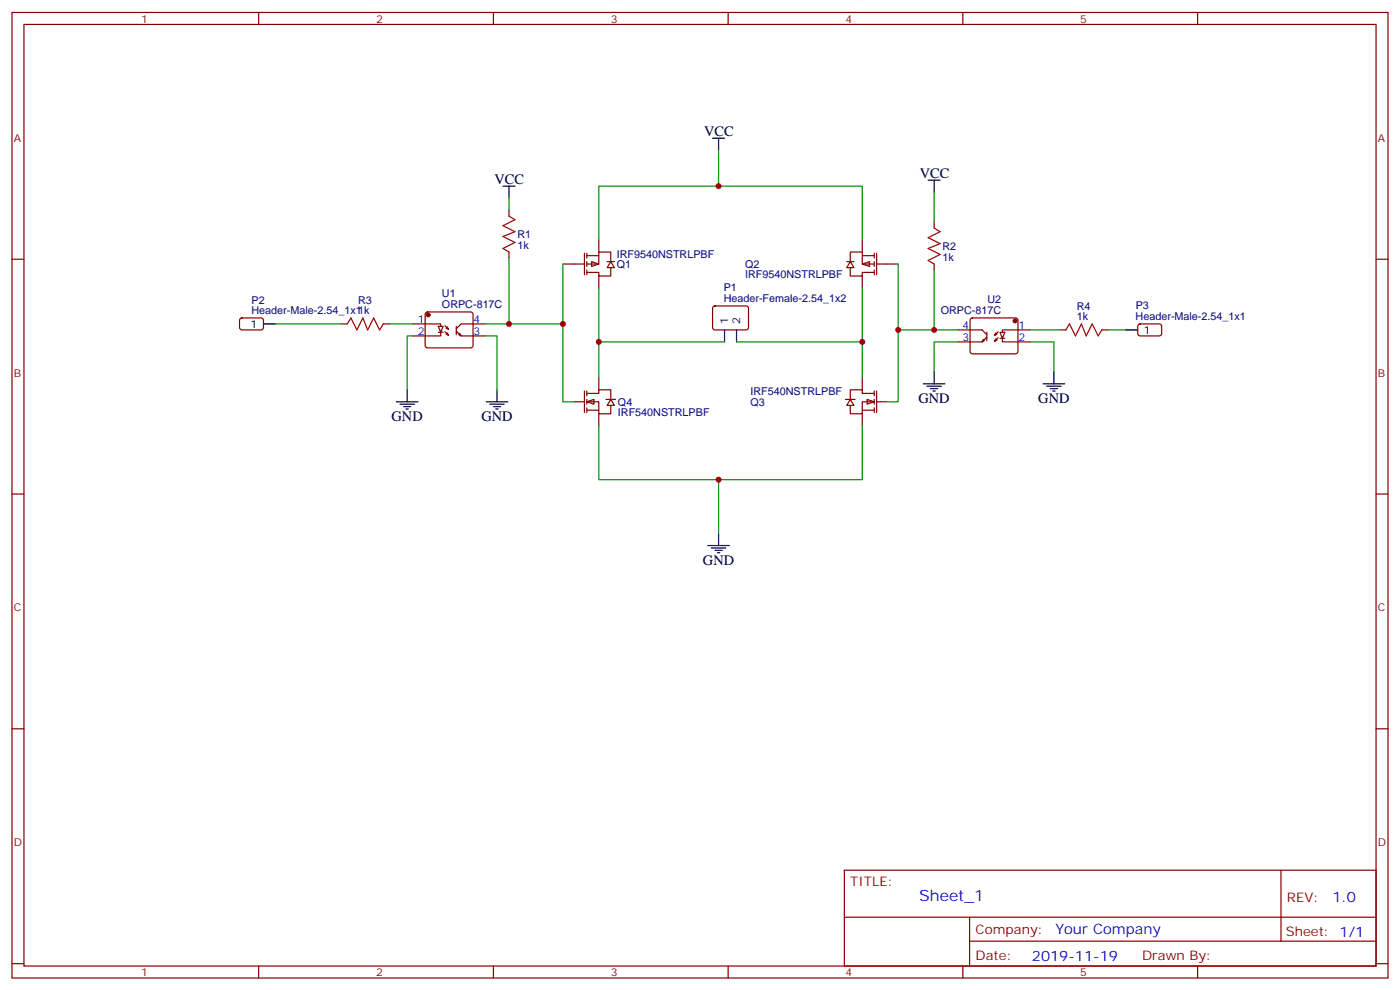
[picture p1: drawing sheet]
<svg xmlns="http://www.w3.org/2000/svg" width="412mm" height="292mm" viewBox="0 0 412 292" stroke-linecap="round" stroke-linejoin="round" font-family="sans-serif">
<g fill="none" stroke="#870000" stroke-width=".35">
<path d="M3.5 3.7h405.4v284.3h-405.4zM7.1 7.2h398.2v277.3h-398.2zM76.2 3.7v3.5M145.3 3.7v3.5M214.5 3.7v3.5M283.6 3.7v3.5M352.8 3.7v3.5M3.5 76.3h3.6M405.3 76.3h3.6M3.5 145.5h3.6M405.3 145.5h3.6M3.5 214.6h3.6"/>
<path d="M405.3 214.6h3.6M248.7 256.3h156.6v28.2h-156.6zM377.3 256.3v20.9M248.7 270.1h156.5M285.6 277.2h119.6M285.6 270.1v14.1M3.5 283.8h3.6M76.2 284.5v3.5M145.3 284.5v3.5M214.5 284.5v3.5M283.6 284.5v3.5M352.8 284.5v3.5"/>
<path d="M405.3 283.8h3.6"/>
</g>
<g fill="#fff" stroke="#870000" stroke-width=".35">
<path d="M174.3 77l2.1 .8-2.1 .7z"/>
<path d="M179.9 77l1.1 1.8h-2.1z"/>
</g>
<path d="M165.8 77.8h6.4M172.2 74.6v6.3M172.9 75.3h3.5M172.9 74.6v1.4M172.9 77v1.5M172.9 79.5v1.4M176.4 74.2h3.5v2.8M176.4 74.2v3.6h-3.5M176.4 70.7v3.5M178.9 77h2.1M179.9 78.8v2.5h-3.5v-1.1h-3.5M176.4 81.3v3.5" fill="none" stroke="#870000" stroke-width=".35"/>
<g fill="#fff" stroke="#870000" stroke-width=".35">
<path d="M254 77.8l2.1-.8v1.5z"/>
<path d="M250.5 77l1 1.8h-2.1z"/>
</g>
<path d="M249.4 77h2.1M250.5 78.8v2.5h3.5v-1.1h3.5M254 74.2h-3.5v2.8M254 74.2v3.6h3.5M254 75.3h3.5M254 70.7v3.5M257.5 74.6v1.4M257.5 77v1.5M257.5 79.5v1.4M258.2 74.6v6.3M258.2 77.8h6.4M254 81.3v3.5" fill="none" stroke="#870000" stroke-width=".35"/>
<path d="M255.4 117.6l2.1 .7-2.1 .7z" fill="#fff" stroke="#870000" stroke-width=".35"/>
<path d="M249.1 117.6h2.8M250.5 117.6l1 1.8h-2.1zM254 111.3v3.5M257.5 115.9h-3.5v-1.1h-3.5v2.8M257.5 118.3h-3.5v3.5h-3.5v-2.4M257.5 115.1v1.5M257.5 117.6v1.4M258.2 115.1v6.4M258.2 118.3h2.9M254 120.8h3.5M254 121.8v3.6M257.5 120.1v1.4" fill="none" stroke="#870000" stroke-width=".35"/>
<path d="M172.9 118.3l2.1-.7v1.4z" fill="#fff" stroke="#870000" stroke-width=".35"/>
<g fill="none" stroke="#870000" stroke-width=".35">
<path d="M149.9 61.9v1.7M149.9 74.2v1.8M275.2 65.4v1.8M275.2 77.8v1.7M70.8 93.8l.5-.2 5.9 .1 .4 .6-.1 2.4-.6 .5-5.9-.1-.4-.7v-2.1zM100.5 95.4h1.8M112.9 95.4h1.8M121.7 95.4h8.1v.7M125.5 92.1l.4-.2h12.7l.5 .2 .2 .5v9.4l-.7 .4h-12.9l-.5-.7v-9.1zM129.1 96.1h1.4l-.7 1.8zM129.1 97.9h1.4M129.8 97.9v1h-8.1"/>
<path d="M131.1 95.9l1 1.1-.3-.7M131.1 97.7l1 1-.3-.7M131.4 96.6l.7 .4M131.4 98.4l.7 .3M134.4 97.5l1.4 1.4-.3-.7M134.4 96.1v2.5M135.1 98.6l.7 .3h7.1M142.9 95.4h-7.1l-1.4 1.4M210.1 90.3l.5-.2 9.5 .1 .4 .6-.1 5.9-.6 .5-9.5-.1-.4-.7v-5.6zM282.2 97.2h7.1l1.4 1.4M286 93.8l.5-.2h12.7l.5 .2 .2 .5-.1 9.5-.6 .4-13-.1-.4-.6v-9.2zM290.7 99.3l-1.4 1.4 .3-.7"/>
<path d="M290.7 97.9v2.4M293.7 98.4l-.7 .3M294 97.7l-1 1 .3-.7M294 99.4l-1 1.1 .3-.7M294.6 97.9h1.4l-.7 1.7zM294.6 99.6h1.4M295.3 99.6v1.1h8.1M303.4 97.2h-8.1v.7M312.2 97.2h1.8M324.6 97.2h1.7M335.4 95.6l.4-.2h6l.4 .7-.1 2.4-.6 .4h-5.9l-.5-.7v-2.1zM169.3 118.3h2.9"/>
<path d="M172.2 115.1v6.4M172.9 115.9h3.5v-1.1h3.5v2.8M172.9 118.3h3.5v3.5h3.5v-2.4M172.9 115.1v1.5M172.9 117.6v1.4M176.4 111.3v3.5M178.5 117.6h2.8M179.9 117.6l1.1 1.8h-2.1zM290 100.3l-.7 .4h-7.1M293.7 100.2l-.7 .3M172.9 120.8h3.5M172.9 120.1v1.4"/>
<path d="M176.4 121.8v3.6"/>
</g>
<g fill="none" stroke="#000" stroke-width=".35">
<path d="M148.2 54.8h3.5M149.9 54.8v3.5M209.9 40.7h3.5M211.7 40.7v3.5M273.4 53.1h3.5M275.2 53.1v3.5M77.6 95.4h3.5M213.4 97.2v3.5M217 97.2v3.5M331.6 97.2h3.5M116.8 118.3h6.3M117.8 119h4.3"/>
<path d="M118.9 119.7h2.1M119.9 114.8v3.5M143.2 118.3h6.4M144.3 119h4.2M145.3 119.7h2.2M146.4 114.8v3.5M272 113h6.3M273 113.7h4.3M274.1 114.4h2.1M274.8 115.1h.7M275.2 109.5v3.5M307.3 113h6.3"/>
<path d="M308.3 113.7h4.3M309.4 114.4h2.1M310.1 115.1h.7M310.4 109.5v3.5M119.6 120.4h.7M146 120.4h.8M211.7 157.1v3.6M208.5 160.7h6.3M209.5 161.4h4.3M210.6 162.1h2.1M211.3 162.8h.7"/>
</g>
<g fill="none" stroke="#008700" stroke-width=".35">
<path d="M149.9 58.3v3.6M211.7 44.2v10.6h-35.3v15.9M211.7 54.8h42.3v15.9M275.2 56.6v8.8M149.9 76v19.4M165.8 77.8v40.5h3.5M264.6 77.8v40.5h-3.5M275.2 79.5v17.7M81.1 95.4h19.4M114.7 95.4h7M121.7 98.9h-1.8v15.9M142.9 98.9h3.5v15.9"/>
<path d="M142.9 95.4h22.9M176.4 84.8v26.5M254 84.8v26.5M264.6 97.2h17.6M303.4 97.2h8.8M326.3 97.2h5.3M176.4 100.7h37M217 100.7h37M282.2 100.7h-7v8.8M303.4 100.7h7v8.8M176.4 125.4v15.9h77.6v-15.9M211.7 141.3v15.8"/>
</g>
<g fill="#870000" stroke="#870000" stroke-width=".35">
<circle cx="126.1" cy="92.7" r=".53"/>
<circle cx="299" cy="94.5" r=".53"/>
</g>
<path d="M149.9 63.6l1.8 1.1-3.5 1.8 3.5 1.7-3.5 1.4 3.5 1.8-3.5 1.8 1.7 1M275.2 67.2l1.7 1-3.5 1.8 3.5 1.8-3.5 1.4 3.5 1.7-3.5 1.8 1.8 1.1M102.3 95.4l1.1-1.8 1.7 3.6 1.8-3.6 1.4 3.6 1.8-3.6 1.7 3.6 1.1-1.8M314 97.2l1-1.8 1.8 3.5 1.8-3.5 1.4 3.5 1.7-3.5 1.8 3.5 1.1-1.7" fill="none" stroke="#a10000" stroke-width=".35"/>
<g fill="#c00">
<circle cx="149.9" cy="95.4" r=".88"/>
<circle cx="165.8" cy="95.4" r=".88"/>
<circle cx="176.4" cy="100.7" r=".88"/>
<circle cx="211.7" cy="54.8" r=".88"/>
<circle cx="211.7" cy="141.3" r=".88"/>
<circle cx="254" cy="100.7" r=".88"/>
<circle cx="264.6" cy="97.2" r=".88"/>
<circle cx="275.2" cy="97.2" r=".88"/>
</g>
<text font-size="4.6" fill="#00f" x="270.8" y="265.3">Sheet_1</text>
<g font-size="4.2">
<text x="207.4" y="40">VCC</text>
<text x="270.9" y="52.4">VCC</text>
<text x="145.7" y="54.1">VCC</text>
<text x="270.6" y="118.7">GND</text>
<text x="305.9" y="118.7">GND</text>
<text x="115.4" y="124">GND</text>
<text x="141.8" y="124">GND</text>
<text x="207.1" y="166.3">GND</text>
</g>
<g font-size="4.2" fill="#00f">
<text x="392.5" y="265.5">1.0</text>
<text x="310.9" y="275.1">Your Company</text>
<text x="304" y="282.9">2019-11-19</text>
</g>
<g font-size="3.9" fill="#800">
<text x="250.5" y="260.8">TITLE:</text>
<text x="379.1" y="265.5">REV:</text>
<text x="287.4" y="275">Company:</text>
<text x="378.7" y="275.7">Sheet: 1/1</text>
<text x="287.4" y="282.7">Date:</text>
<text x="336.4" y="282.8">Drawn By:</text>
</g>
<g font-size="3.2" fill="#800">
<text x="41.6" y="6.7">1</text>
<text x="110.8" y="6.7">2</text>
<text x="179.9" y="6.7">3</text>
<text x="249.1" y="6.7">4</text>
<text x="318.2" y="6.7">5</text>
<text x="4.1" y="41.8">A</text>
<text x="405.9" y="41.8">A</text>
<text x="4.1" y="110.9">B</text>
<text x="405.9" y="110.9">B</text>
<text x="4.1" y="180.1">C</text>
<text x="405.9" y="180.1">C</text>
<text x="4.1" y="249.2">D</text>
<text x="405.9" y="249.2">D</text>
<text x="41.6" y="287.5">1</text>
<text x="110.8" y="287.5">2</text>
<text x="179.9" y="287.5">3</text>
<text x="249.1" y="287.5">4</text>
<text x="318.2" y="287.5">5</text>
</g>
<g font-size="3.2" fill="#000080">
<text x="152.4" y="70.1">R1</text>
<text x="152.4" y="73.3">1k</text>
<text x="181.7" y="76.1">IRF9540NSTRLPBF</text>
<text x="277.6" y="76.8">1k</text>
<text x="277.6" y="73.6">R2</text>
<text x="181.7" y="79">Q1</text>
<text x="219.5" y="82">IRF9540NSTRLPBF</text>
<text x="219.5" y="78.8">Q2</text>
<text x="74.1" y="89.4">P2</text>
<text x="105.5" y="89.4">R3</text>
<text x="130.2" y="87.6">U1</text>
<text x="213.2" y="89">Header-Female-2.54_1x2</text>
<text x="213.2" y="85.8">P1</text>
<text x="290.9" y="89.3">U2</text>
<text x="74.1" y="92.6">Header-Male-2.54_1x11k</text>
<text x="130.2" y="90.8">ORPC-817C</text>
<text x="277.1" y="92.6">ORPC-817C</text>
<text x="317.2" y="94.3">1k</text>
<text x="317.2" y="91.2">R4</text>
<text x="334.5" y="94.3">Header-Male-2.54_1x1</text>
<text x="334.5" y="91.1">P3</text>
<text x="182" y="119.5">Q4</text>
<text x="221.1" y="116.4">IRF540NSTRLPBF</text>
<text x="221.1" y="119.7">Q3</text>
<text x="182" y="122.6">IRF540NSTRLPBF</text>
</g>
<g font-size="3.2" fill="#00f">
<text x="123" y="95">1</text>
<text x="139.5" y="95">4</text>
<text x="123" y="98.6">2</text>
<text x="139.5" y="98.6">3</text>
<text x="283.6" y="100.3">3</text>
<text x="283.6" y="96.8">4</text>
<text x="300" y="96.8">1</text>
<text x="300" y="100.3">2</text>
</g>
<g font-size="3.2">
<text x="214.5" y="95.4" transform="rotate(-90 214.5 95.4)">1</text>
<text x="218" y="95.4" transform="rotate(-90 218 95.4)">2</text>
<text x="73.8" y="96.4">1</text>
<text x="336.9" y="98.2">1</text>
</g>
</svg>
